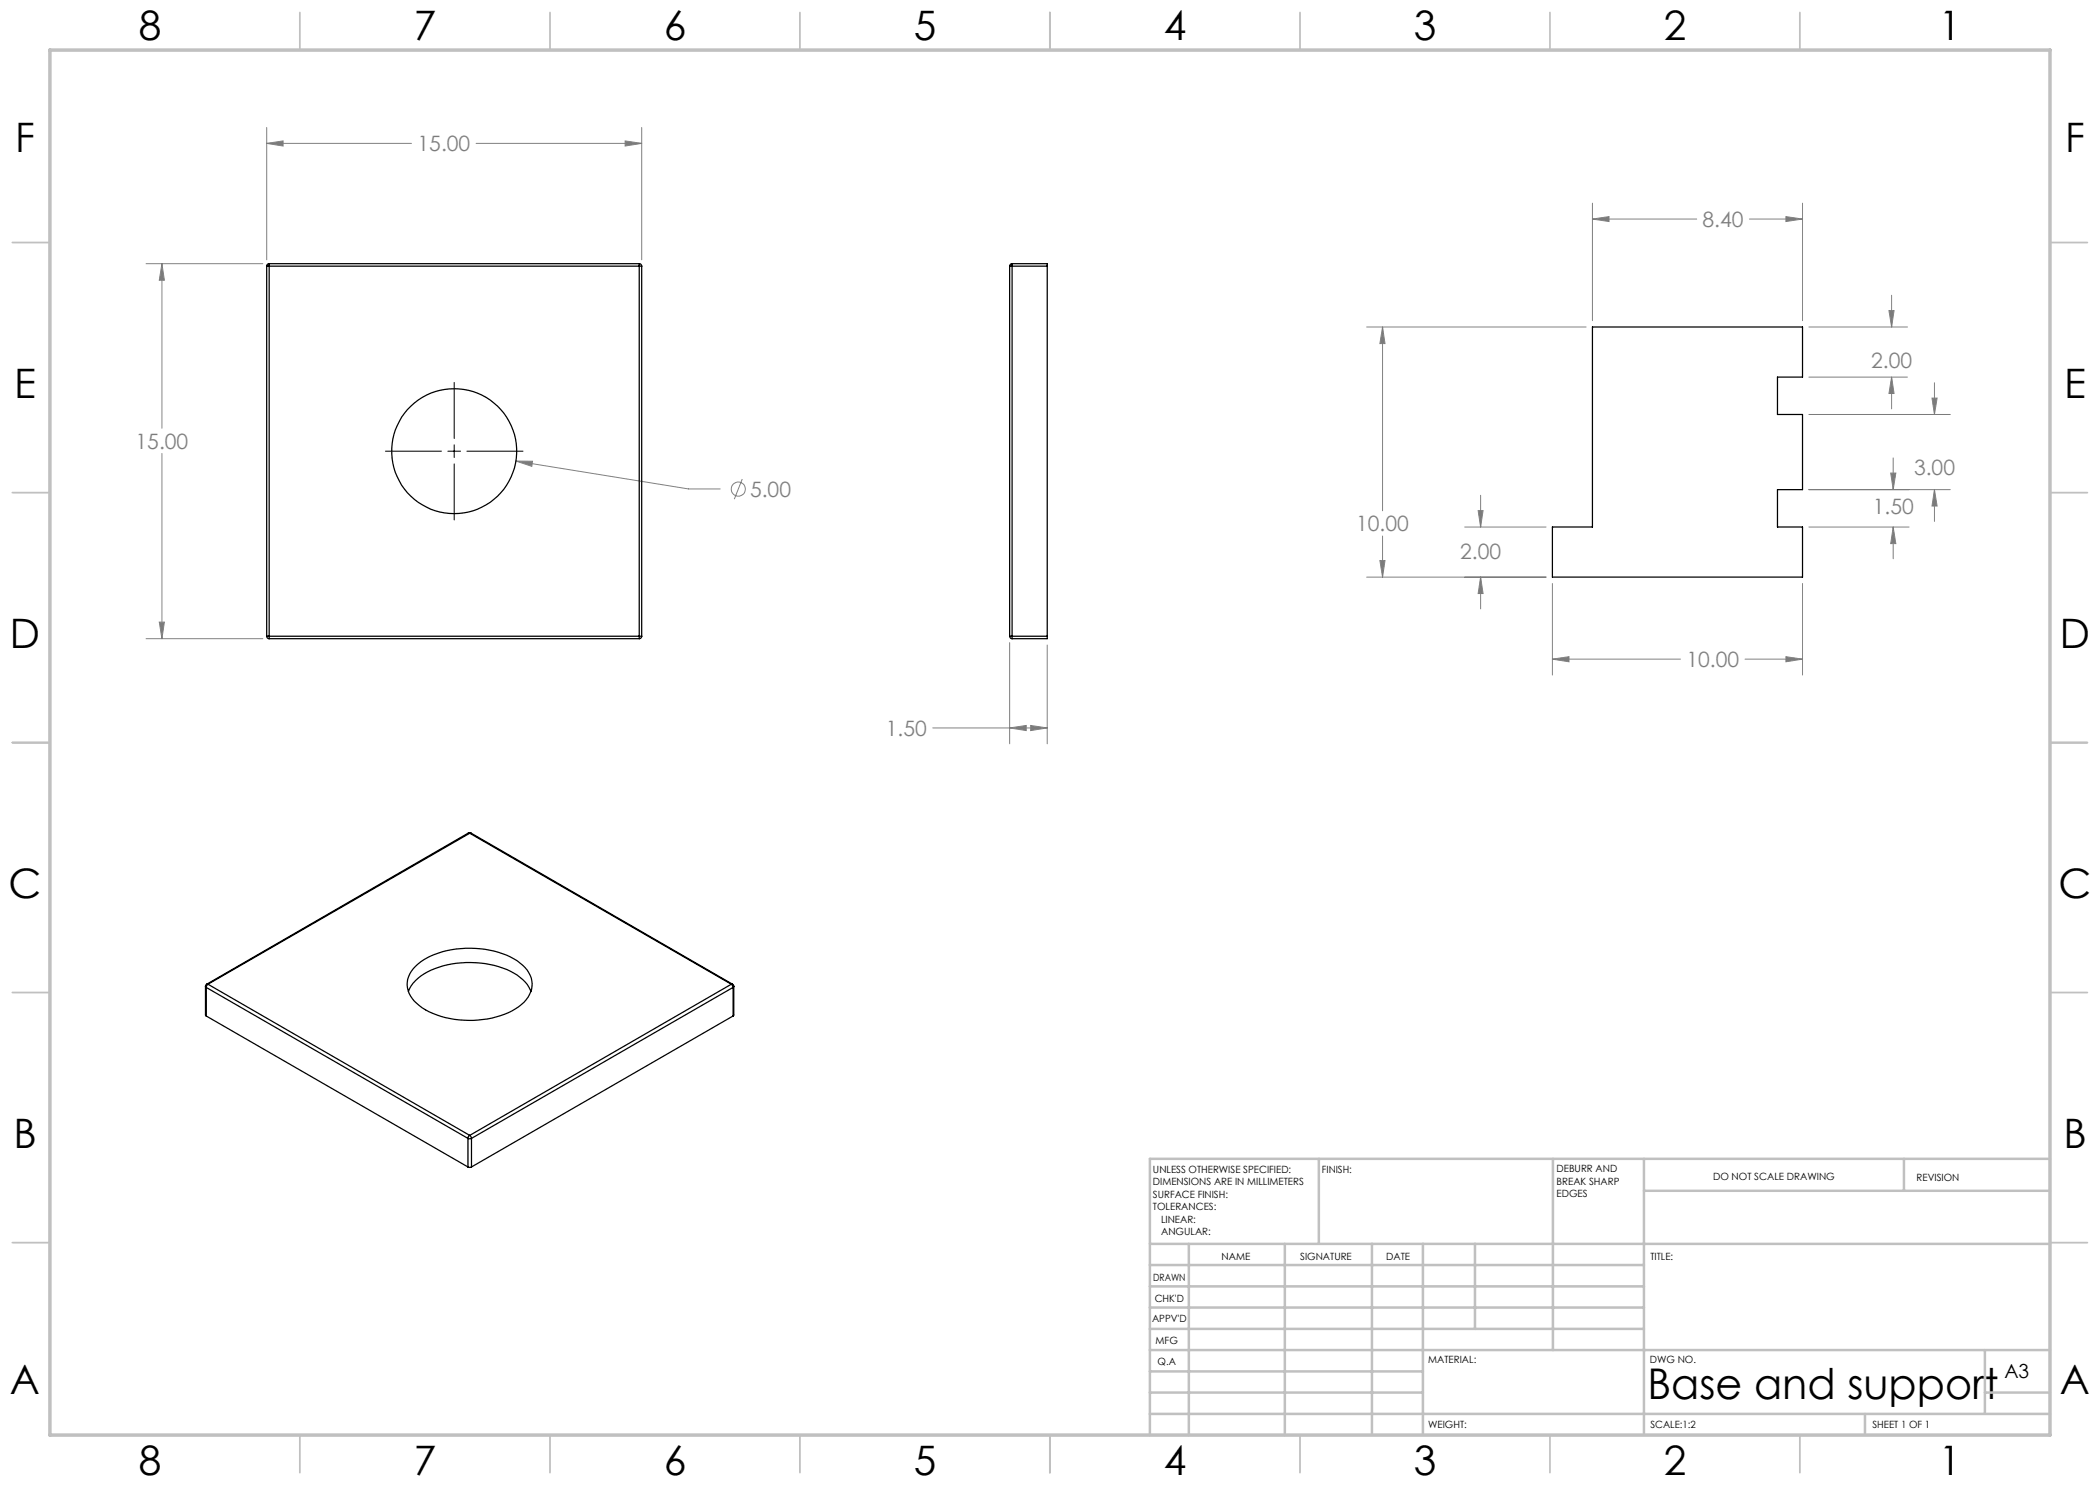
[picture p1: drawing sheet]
<svg xmlns="http://www.w3.org/2000/svg" width="420mm" height="297mm" viewBox="0 0 420 297" stroke-linecap="round" stroke-linejoin="round" font-family="sans-serif">
<g fill="none" stroke="#808080" stroke-width=".2">
<path d="M53.3 25.5v26.5M53.3 28.7h29M53.3 28.7l3.3-.5v1zM95.2 28.7h33.1M125 28.2l3.3 .5-3.3 .5zM128.3 25.5v26.5M29.2 52.7h23.4M32.4 52.7v33M32.4 52.7l.5 3.4h-1zM318.5 40.6v23.5M318.5 43.8h20.8M318.5 43.8l3.3-.5v1z"/>
<path d="M349.9 43.8h10.6M357.2 43.3l3.3 .5-3.3 .5zM360.5 40.6v23.5M378.3 59.1v6.3M273.3 65.4h43.9M276.5 65.4v36.8M276.5 65.4l.5 3.3h-1zM361.8 75.4h19.7M361.8 65.4h19.7M377.8 62.1h1l-.5 3.3zM378.3 75.4l.5 3.3h-1zM378.3 75.4v6.4"/>
<path d="M386.4 79.6h1l-.5 3.3zM386.9 76.5v6.4M32.4 90.7v37M103.2 92.2h3.3l-.1 1.1zM103.2 92.2l34.5 5.6h6.3M148.4 95.8l-1.5 4M296.1 99.1v6.3M361.8 97.9h28.3M361.8 82.9h28.3M378.1 94.6h1.1l-.6 3.3zM378.6 91.6v6.3M386.9 97.9v6.4"/>
<path d="M386.9 97.9l.5 3.3h-1zM273.3 115.4h35.9M276 112.1h1l-.5 3.3zM276.5 107.2v8.2M292.9 105.4h16.3M295.6 102.1h1l-.5 3.3zM296.1 115.4l.5 3.3h-1zM296.1 115.4v6.4M310.5 116.7v18.3M360.5 116.7v18.3M361.8 105.4h20M378.6 105.4v6.4"/>
<path d="M378.6 105.4l.6 3.3h-1.1zM29.2 127.7h23.4M31.9 124.4h1l-.5 3.3zM201.9 128.5v20.3M209.4 129v19.8M310.5 131.8h25.6M310.5 131.8l3.3-.5v1.1zM349 131.8h11.5M357.2 131.3l3.3 .5-3.3 .6zM186.5 145.6h22.9M201.9 145.6l3.3-.5v1zM206.1 145.1l3.3 .5-3.3 .5z"/>
<circle cx="147.7" cy="97.8" r="1.41"/>
</g>
<path d="M90.8 76.5v11.2M77.1 90.2h11.2M89.6 90.2h2.5M90.8 89v2.5M90.8 92.8v11.2M93.4 90.2h11.2" fill="none" stroke="#000" stroke-width=".2"/>
<g fill="none" stroke="#c0c0c0" stroke-width=".35">
<path d="M60 2.5v7.5M110 2.5v7.5M160 2.5v7.5M210 2.5v7.5M260 2.5v7.5M310 2.5v7.5M360 2.5v7.5M2.5 48.5h7.5M410 48.5h7.5M2.5 98.5h7.5M410 98.5h7.5M2.5 148.5h7.5"/>
<path d="M410 148.5h7.5M2.5 198.5h7.5M410 198.5h7.5M2.5 248.5h7.5M410 248.5h7.5M60 287v7.5M110 287v7.5M160 287v7.5M210 287v7.5M260 287v7.5M310 287v7.5M360 287v7.5"/>
</g>
<g fill="none" stroke="#c0c0c0" stroke-width=".5">
<path d="M263.8 231.8v17M310.6 231.8v38.2M328.8 231.8v55.2M328.8 238.2h81.2M380.8 231.8v6.4M410 231.8h-180v55.2M230 248.8h180M230 257.3h98.8M230 253h98.8M237.8 248.8v38.2M257 248.8v38.2M274.4 248.8v38.2"/>
<path d="M284.6 248.8v38.2M295 248.8v17M230 265.8h98.8M230 261.5h98.8M230 278.5h54.6M230 274.3h54.6M230 270h180M397 278.5h13M397 270v12.8M230 282.8h180M373 282.8v4.2"/>
</g>
<path d="M10 10h400v277h-400z" fill="none" stroke="#c0c0c0" stroke-width=".7"/>
<path d="M32.4 52.7l.5 3.4h-1zM31.9 124.4h1l-.5 3.3zM125 28.2l3.3 .5-3.3 .5zM53.3 28.7l3.3-.5v1zM103.2 92.2l3.2 1.1 .1-1.1zM201.9 145.6l3.3-.5v1zM206.1 145.1l3.3 .5-3.3 .5zM295.6 102.1h1l-.5 3.3zM296.1 115.4l.5 3.3h-1zM310.5 131.8l3.3-.5v1.1zM357.2 131.3l3.3 .5-3.3 .6zM357.2 43.3l3.3 .5-3.3 .5zM318.5 43.8l3.3-.5v1zM378.6 105.4l.6 3.3h-1.1zM378.1 94.6h1.1l-.6 3.3zM378.3 75.4l.5 3.3h-1zM377.8 62.1h1l-.5 3.3zM386.9 97.9l.5 3.3h-1zM386.4 79.6h1l-.5 3.3zM276.5 65.4l.5 3.3h-1zM276 112.1h1l-.5 3.3z" fill="#808080"/>
<g fill="none" stroke="#000" stroke-width=".25">
<path d="M53.3 53.2h.5M53.3 53.2v74M53.8 52.7v.5M53.8 52.7l-.4 .2-.1 .3M53.8 53.2v74M53.8 53.2h74M53.8 52.7h74M127.8 52.7v.5M127.8 52.7l.3 .1 .2 .4M127.8 53.2h.5M127.8 53.2v74M128.3 53.2v74"/>
<path d="M201.9 53.2h.5M201.9 53.2v74M202.4 52.7v.5M202.4 52.7h7v.5M202.4 52.7l-.3 .2-.2 .3M202.4 53.2h7M202.4 53.2v74M209.4 53.2v74M318.5 65.4h42v10h-5v7.5h5v15h-5v7.5h5v10h-50v-10h8zM53.3 127.2h.5M53.3 127.2l.3 .5h.2M53.8 127.2v.5"/>
<path d="M53.8 127.2h74M53.8 127.7h74M127.8 127.2h.5M127.8 127.2v.5M128.3 127.2l-.2 .5h-.3M201.9 127.2h.5M201.9 127.2l.2 .5h.3M202.4 127.2v.5M202.4 127.2h7M209.4 127.2v.5h-7M93.7 166.6h.5M93.7 166.6h.2"/>
<path d="M93.7 166.6l-52.4 30.2M93.9 166.6l-52.3 30.2M93.9 166.6l52.4 30.2M94.2 166.6h-.3M94.2 166.6l52.3 30.2M41.1 197.3v5.8l.1 .1M41.1 197.3l.1 .2M41.2 197.5l52.4 30.2M41.2 197.5v5.7M41.3 196.8l-.2 .5M41.3 196.8h.3M41.6 196.8l-.4 .7"/>
<path d="M41.6 196.8l52.3 30.3M81.7 198.3a8.9 8.9 0 0 1 6-4.8 19.5 19.5 0 0 1 15.7 1.5l2 1.9 .8 1.4M83.1 193.3a15.9 15.9 0 0 1 11.1-3.7 16.1 16.1 0 0 1 10.4 3.5 4.8 4.8 0 0 1-.3 7.8 17.7 17.7 0 0 1-13.5 3 12.8 12.8 0 0 1-8.4-4.2 4.6 4.6 0 0 1 .7-6.4zM146.3 196.8l.3 .7M146.3 196.8h.2M146.3 196.8l-52.4 30.3M146.5 196.8l.3 .5M146.6 197.5l-52.3 30.2M146.6 197.5v5.7M146.8 197.3v5.8l-.2 .1M146.8 197.3l-.2 .2M41.2 203.2l52.4 30.2"/>
<path d="M146.6 203.2l-52.3 30.2M93.6 227.7h.7M93.6 233.4l.3 .1 .4-.1M93.6 227.7v5.7M93.9 227.1l-.2 .2-.1 .4M93.9 227.1l.4 .6M94.3 227.7v5.7"/>
<circle cx="90.8" cy="90.2" r="12.5"/>
</g>
<text font-size="8.5" x="329.5" y="279.7">Base and support</text>
<g font-size="8.1">
<text x="27.8" y="8">8</text>
<text x="82.8" y="8">7</text>
<text x="132.8" y="8">6</text>
<text x="182.8" y="8">5</text>
<text x="232.8" y="8">4</text>
<text x="282.8" y="8">3</text>
<text x="332.8" y="8">2</text>
<text x="387.8" y="8">1</text>
<text x="3" y="30.4">F</text>
<text x="413" y="30.4">F</text>
<text x="2.8" y="79.6">E</text>
<text x="412.8" y="79.6">E</text>
<text x="2" y="129.6">D</text>
<text x="412" y="129.6">D</text>
<text x="1.7" y="179.6">C</text>
<text x="411.7" y="179.6">C</text>
<text x="2.7" y="229.6">B</text>
<text x="412.7" y="229.6">B</text>
<text x="2" y="278.9">A</text>
<text x="412" y="278.9">A</text>
<text x="27.8" y="295">8</text>
<text x="82.8" y="295">7</text>
<text x="132.8" y="295">6</text>
<text x="182.8" y="295">5</text>
<text x="232.8" y="295">4</text>
<text x="282.8" y="295">3</text>
<text x="332.8" y="295">2</text>
<text x="387.8" y="295">1</text>
</g>
<g font-size="4.2" fill="#808080">
<text x="83.5" y="30.3">15.00</text>
<text x="340.5" y="45.4">8.40</text>
<text x="374.2" y="73.6">2.00</text>
<text x="27.1" y="89.8">15.00</text>
<text x="382.8" y="94.9">3.00</text>
<text x="150" y="99.4">5.00</text>
<text x="271.2" y="106.3">10.00</text>
<text x="374.6" y="102.8">1.50</text>
<text x="292" y="111.8">2.00</text>
<text x="337.3" y="133.4">10.00</text>
<text x="177.2" y="147.2">1.50</text>
</g>
<text font-size="3.9" x="400.9" y="275.5">A3</text>
<g font-size="2">
<text x="230.6" y="234.6">UNLESS OTHERWISE SPECIFIED:</text>
<text x="230.6" y="237.1">DIMENSIONS ARE IN MILLIMETERS</text>
<text x="230.6" y="239.6">SURFACE FINISH:</text>
<text x="264.4" y="234.6">FINISH:</text>
<text x="311.3" y="234.5">DEBURR AND</text>
<text x="311.3" y="237">BREAK SHARP</text>
<text x="311.3" y="239.5">EDGES</text>
<text x="342.6" y="236">DO NOT SCALE DRAWING</text>
<text x="383.3" y="236.2">REVISION</text>
<text x="230.6" y="242.1">TOLERANCES:</text>
<text x="232.2" y="244.6">LINEAR:</text>
<text x="232.2" y="247.1">ANGULAR:</text>
<text x="244.3" y="252">NAME</text>
<text x="260" y="251.9">SIGNATURE</text>
<text x="277.2" y="251.9">DATE</text>
<text x="330.1" y="251.9">TITLE:</text>
<text x="230.6" y="256.1">DRAWN</text>
<text x="230.9" y="260.3">CHK'D</text>
<text x="230.4" y="264.4">APPV'D</text>
<text x="231.1" y="268.8">MFG</text>
<text x="231.5" y="273">Q.A</text>
<text x="285.6" y="272.5">MATERIAL:</text>
<text x="330" y="272.5">DWG NO.</text>
<text x="285.6" y="285.5">WEIGHT:</text>
<text x="330.1" y="285.6">SCALE:1:2</text>
<text x="374.5" y="285.6">SHEET 1 OF 1</text>
</g>
</svg>
